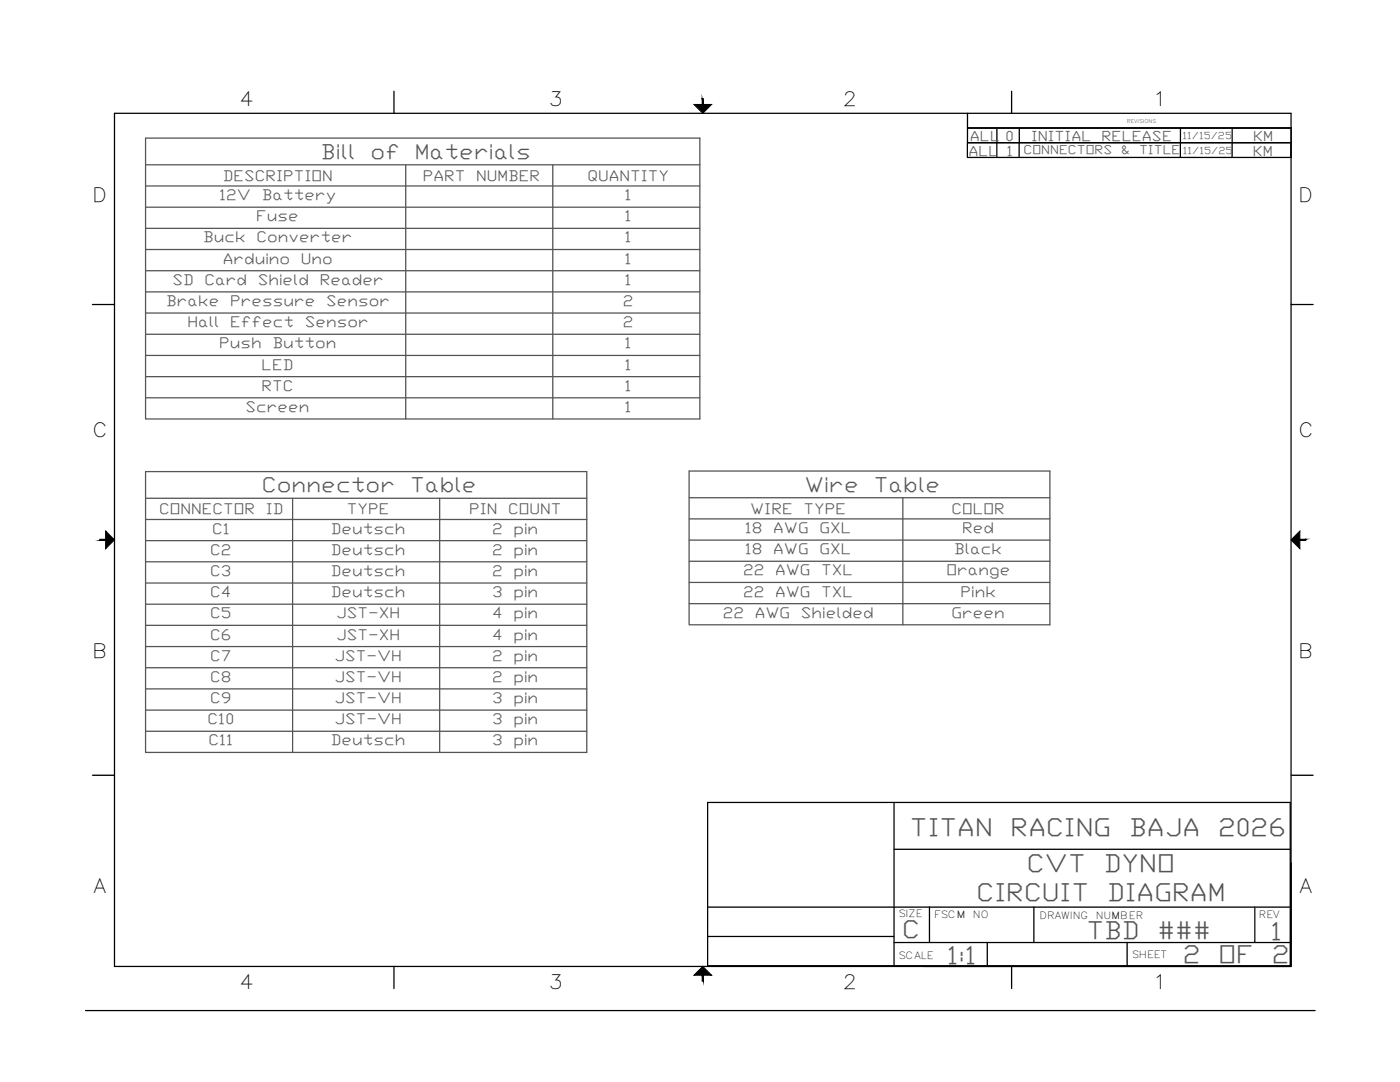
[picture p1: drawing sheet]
<svg xmlns="http://www.w3.org/2000/svg" width="279mm" height="216mm" viewBox="0 0 279 216" stroke-linecap="round" stroke-linejoin="round" font-family="sans-serif">
<!-- layer: Viewport -->
<path d="M257.7 172.3v20.5h-73.4" fill="none" stroke="#000" stroke-width=".25"/>
<!-- layer: Title Block -->
<g fill="none" stroke="#000" stroke-width=".25">
<path d="M78.6 18.2v4.4M201.9 18.2v4.4M22.8 22.6h234.9v170.2h-234.9zM193.1 22.6v2.9h64.6h-64.6v3h64.6h-64.6v2.9h64.5M198.9 28.5v2.9M199 25.5v3M203.4 25.5v5.9M235.6 28.5v2.9M235.6 25.5v3M245.9 28.5v2.9M245.9 25.5v3M18.4 60.8h4.4"/>
<path d="M257.7 60.8h4.4M18.4 154.7h4.4M257.7 154.7h4.4M141.2 160.1h116.3M141.2 160.2v32.5h116.3v-32.5M178.4 160.2v32.5M178.4 169.5h79.1M78.6 192.8v4.4M141.2 181h116.3M141.2 186.9h37.2M178.4 188.1h79.1M185.5 181v7.1"/>
<path d="M197 188.1v4.6M201.9 192.8v4.4M206.3 181v7.1M224.9 188.1v4.6M250.4 181v7.1M17.1 201.6h245.4"/>
</g>
<g fill="#000" stroke="#000" stroke-width=".2">
<path d="M138.5 20.8h3.5l-1.7 1.8zM21.1 106l1.7 1.7-1.7 1.8zM257.7 107.7l1.7-1.7v3.5zM138.5 194.6l1.8-1.8 1.7 1.8z"/>
<path d="M140.1 19.7l.3 1.1v-1.1zM140.1 19.7l.3 1.1h-.3z"/>
<path d="M19.9 107.6v.2l1.2-.2zM19.9 107.8l1.2-.2v.2z"/>
<path d="M259.4 107.8h1.2v-.2zM259.4 107.6h1.2l-1.2 .2z"/>
<path d="M140.1 194.6v1.2h.3zM140.1 194.6h.3v1.2z"/>
</g>
<!-- layer: 0 -->
<path d="M257.7 25.5l-.1 5.9" fill="none" stroke="#000" stroke-width=".25"/>
<!-- layer: TAGS -->
<g fill="none" stroke="#545454" stroke-width=".25">
<path d="M29.1 27.6h110.6v56h-110.6zM29.1 32.9h110.6M29.1 37.1h110.6M81 32.9v50.7M110.3 32.9v50.7M29.1 41.3h110.6M29.1 45.6h110.6M29.1 49.8h110.6M29.1 54h110.6M29.1 58.2h110.6M29.1 62.5h110.6M29.1 66.7h110.6"/>
<path d="M29.1 70.9h110.6M29.1 75.2h110.6M29.1 79.4h110.6M29.1 94.1h88v56h-88zM29.1 99.4h88M58.4 99.4v50.7M87.7 99.4v50.7M137.5 94h72v30.7h-72zM137.5 99.3h72M180.2 99.3v25.4M29.1 103.7h88M29.1 107.9h88"/>
<path d="M29.1 112.1h88M29.1 116.3h88M137.5 103.5h72M137.5 107.8h72M137.5 112h72M137.5 116.2h72M29.1 120.6h88M29.1 124.8h88M29.1 129h88M29.1 133.2h88M29.1 137.5h88M137.5 120.5h72"/>
<path d="M29.1 141.7h88M29.1 145.9h88"/>
</g>
<g font-size="4.9" fill="#545454">
<text x="181.6" y="166.8">TITAN</text>
<text x="201.7" y="166.8">RACING</text>
<text x="225.3" y="166.8">BAJA</text>
<text x="243.1" y="166.8">2026</text>
<text x="204.9" y="173.9">CVT</text>
<text x="220.3" y="173.9">DYNO</text>
<text x="194.9" y="179.8">CIRCUIT</text>
<text x="220.9" y="179.8">DIAGRAM</text>
<text x="180" y="187.3">C</text>
<text x="216.8" y="187.3">TBD</text>
<text x="231" y="187.3">###</text>
<text x="253.6" y="187.6">1</text>
<text x="189" y="192.3">1:1</text>
<text x="236.1" y="192.2">2</text>
<text x="243.2" y="192.2">OF</text>
<text x="253.8" y="192.2">2</text>
</g>
<g font-size="4.1" fill="#545454">
<text x="64.1" y="31.7">Bill</text>
<text x="73.9" y="31.7">of</text>
<text x="82.8" y="31.7">Materials</text>
<text x="52.3" y="98.2">Connector</text>
<text x="81.8" y="98.2">Table</text>
<text x="160.6" y="98.1">Wire</text>
<text x="174.4" y="98.1">Table</text>
</g>
<g font-size="3.9">
<text x="47.8" y="21.1">4</text>
<text x="109.5" y="21.1">3</text>
<text x="168.2" y="21.1">2</text>
<text x="230" y="21.1">1</text>
<text x="18.4" y="40.2">D</text>
<text x="259.1" y="40.2">D</text>
<text x="18.4" y="87.2">C</text>
<text x="259.1" y="87.2">C</text>
<text x="18.4" y="131.2">B</text>
<text x="259.1" y="131.2">B</text>
<text x="18.7" y="178.2">A</text>
<text x="259.3" y="178.2">A</text>
<text x="47.8" y="197.2">4</text>
<text x="109.5" y="197.2">3</text>
<text x="168.2" y="197.2">2</text>
<text x="230" y="197.2">1</text>
</g>
<g font-size="3" fill="#545454">
<text x="43.7" y="39.9">12V</text>
<text x="44.4" y="36.1">DESCRIPTION</text>
<text x="52.3" y="39.9">Battery</text>
<text x="84.4" y="36.1">PART</text>
<text x="95" y="36.1">NUMBER</text>
<text x="117.2" y="36.1">QUANTITY</text>
<text x="124.6" y="39.9">1</text>
<text x="51.1" y="44.2">Fuse</text>
<text x="124.6" y="44.2">1</text>
<text x="40.6" y="48.4">Buck</text>
<text x="44.4" y="52.6">Arduino</text>
<text x="51.2" y="48.4">Converter</text>
<text x="60" y="52.6">Uno</text>
<text x="124.6" y="48.4">1</text>
<text x="124.6" y="52.6">1</text>
<text x="34.4" y="56.8">SD</text>
<text x="40.8" y="56.8">Card</text>
<text x="51.4" y="56.8">Shield</text>
<text x="63.9" y="56.8">Reader</text>
<text x="124.6" y="56.8">1</text>
<text x="33.2" y="61.1">Brake</text>
<text x="37.4" y="65.3">Hall</text>
<text x="45.9" y="65.3">Effect</text>
<text x="45.9" y="61.1">Pressure</text>
<text x="60.8" y="65.3">Sensor</text>
<text x="65.1" y="61.1">Sensor</text>
<text x="124.3" y="61.1">2</text>
<text x="124.3" y="65.3">2</text>
<text x="43.7" y="69.5">Push</text>
<text x="54.4" y="69.5">Button</text>
<text x="124.6" y="69.5">1</text>
<text x="52.2" y="73.7">LED</text>
<text x="52.2" y="78">RTC</text>
<text x="124.6" y="73.7">1</text>
<text x="124.6" y="78">1</text>
<text x="49" y="82.2">Screen</text>
<text x="124.6" y="82.2">1</text>
<text x="31.8" y="102.6">CONNECTOR</text>
<text x="42.3" y="106.5">C1</text>
<text x="53" y="102.6">ID</text>
<text x="66" y="106.5">Deutsch</text>
<text x="69.2" y="102.6">TYPE</text>
<text x="93.6" y="102.6">PIN</text>
<text x="98.2" y="106.5">2</text>
<text x="101.4" y="102.6">COUNT</text>
<text x="102.5" y="106.5">pin</text>
<text x="148.6" y="106.4">18</text>
<text x="149.7" y="102.5">WIRE</text>
<text x="154.3" y="106.4">AWG</text>
<text x="160.3" y="102.5">TYPE</text>
<text x="163.5" y="106.4">GXL</text>
<text x="189.9" y="102.5">COLOR</text>
<text x="192" y="106.4">Red</text>
<text x="42" y="110.7">C2</text>
<text x="66" y="110.7">Deutsch</text>
<text x="98.2" y="110.7">2</text>
<text x="102.5" y="110.7">pin</text>
<text x="148.6" y="110.6">18</text>
<text x="154.3" y="110.6">AWG</text>
<text x="163.5" y="110.6">GXL</text>
<text x="190.4" y="110.6">Black</text>
<text x="42" y="114.9">C3</text>
<text x="42" y="119.2">C4</text>
<text x="66" y="114.9">Deutsch</text>
<text x="66" y="119.2">Deutsch</text>
<text x="98.2" y="114.9">2</text>
<text x="98.2" y="119.2">3</text>
<text x="102.5" y="114.9">pin</text>
<text x="102.5" y="119.2">pin</text>
<text x="148.3" y="114.8">22</text>
<text x="148.3" y="119">22</text>
<text x="154.7" y="114.8">AWG</text>
<text x="154.7" y="119">AWG</text>
<text x="163.9" y="114.8">TXL</text>
<text x="163.9" y="119">TXL</text>
<text x="188.9" y="114.8">Orange</text>
<text x="191.7" y="119">Pink</text>
<text x="42" y="123.4">C5</text>
<text x="67.1" y="123.4">JST-XH</text>
<text x="98.2" y="123.4">4</text>
<text x="102.5" y="123.4">pin</text>
<text x="144.2" y="123.3">22</text>
<text x="150.6" y="123.3">AWG</text>
<text x="159.8" y="123.3">Shielded</text>
<text x="189.9" y="123.3">Green</text>
<text x="42" y="127.6">C6</text>
<text x="42" y="131.8">C7</text>
<text x="66.7" y="131.8">JST-VH</text>
<text x="67.1" y="127.6">JST-XH</text>
<text x="98.2" y="127.6">4</text>
<text x="98.2" y="131.8">2</text>
<text x="102.5" y="127.6">pin</text>
<text x="102.5" y="131.8">pin</text>
<text x="42" y="136.1">C8</text>
<text x="66.7" y="136.1">JST-VH</text>
<text x="98.2" y="136.1">2</text>
<text x="102.5" y="136.1">pin</text>
<text x="42" y="140.3">C9</text>
<text x="66.7" y="140.3">JST-VH</text>
<text x="98.2" y="140.3">3</text>
<text x="102.5" y="140.3">pin</text>
<text x="41.4" y="144.5">C10</text>
<text x="41.6" y="148.7">C11</text>
<text x="66" y="148.7">Deutsch</text>
<text x="66.7" y="144.5">JST-VH</text>
<text x="98.2" y="144.5">3</text>
<text x="98.2" y="148.7">3</text>
<text x="102.5" y="144.5">pin</text>
<text x="102.5" y="148.7">pin</text>
</g>
<g font-size="2.8" fill="#545454">
<text x="193.6" y="28">ALL</text>
<text x="200.7" y="28.1">0</text>
<text x="205.8" y="28.2">INITIAL</text>
<text x="219.8" y="28.2">RELEASE</text>
<text x="250.1" y="28.1">KM</text>
<text x="193.3" y="31.1">ALL</text>
<text x="200.9" y="31.2">1</text>
<text x="250" y="31.1">KM</text>
</g>
<g font-size="2.5" fill="#545454">
<text x="204.3" y="30.7">CONNECTORS</text>
<text x="223.8" y="30.7">&amp;</text>
<text x="227.3" y="30.7">TITLE</text>
</g>
<g font-size="2" fill="#545454">
<text x="236" y="27.8">11/15/25</text>
<text x="236.1" y="30.7">11/15/25</text>
</g>
<g font-size="2">
<text x="179.3" y="183">SIZE</text>
<text x="186.4" y="183.3">FSCM</text>
<text x="194.2" y="183.3">NO</text>
<text x="207.5" y="183.4">DRAWING</text>
<text x="218.7" y="183.4">NUMBER</text>
<text x="251.2" y="183.3">REV</text>
<text x="179.3" y="191.3">SCALE</text>
<text x="225.8" y="191.2">SHEET</text>
</g>
<text font-size="1" x="224.9" y="24.6">REVISIONS</text>
</svg>
